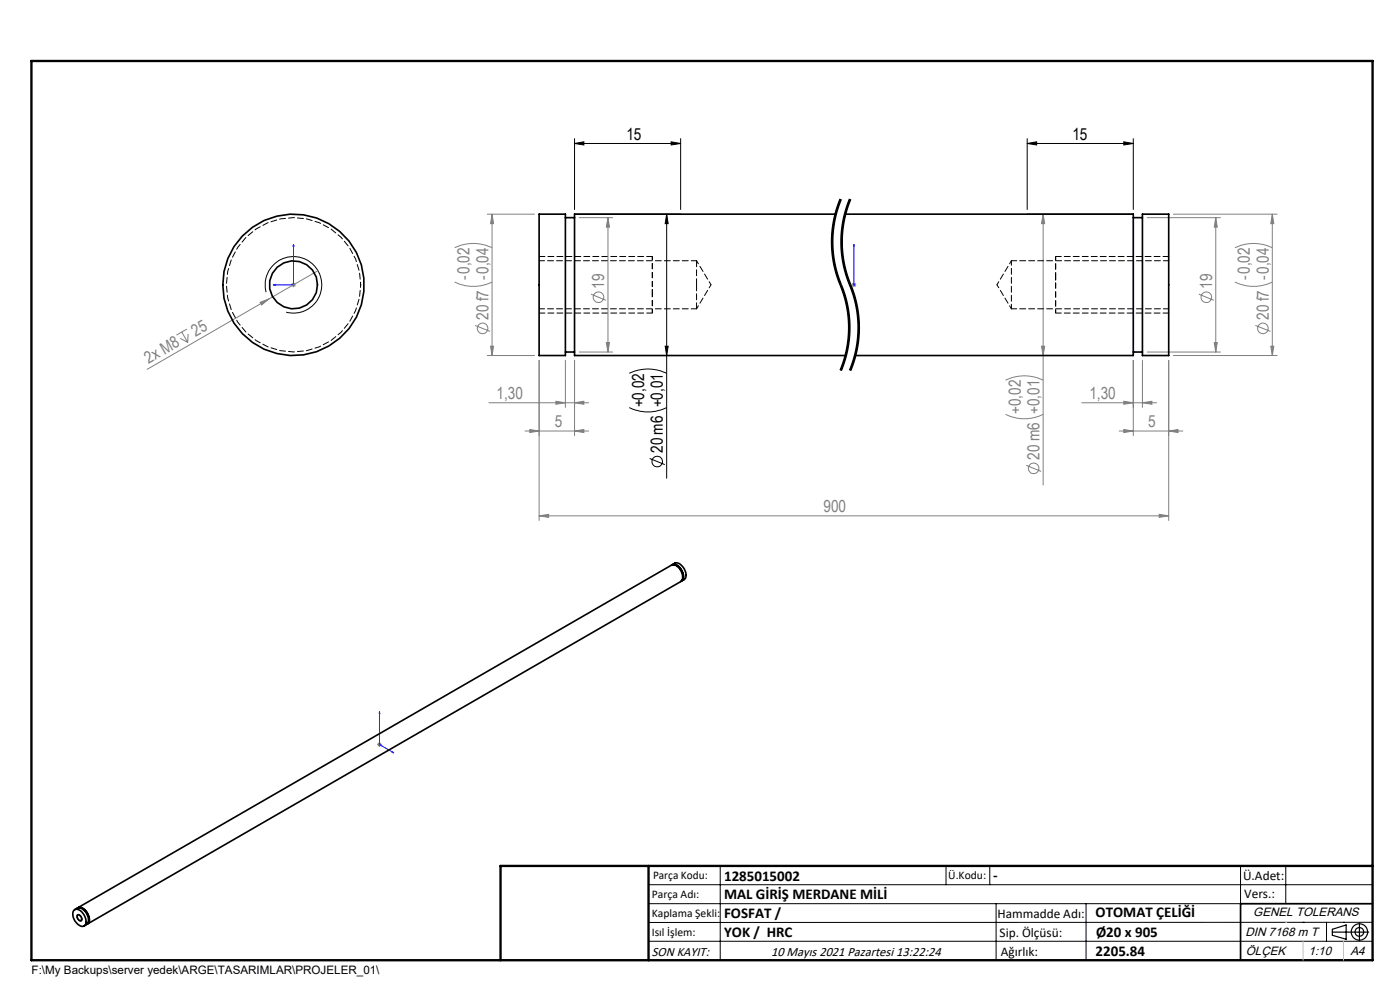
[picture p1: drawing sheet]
<svg xmlns="http://www.w3.org/2000/svg" width="297mm" height="210mm" viewBox="0 0 297 210" stroke-linecap="round" stroke-linejoin="round" font-family="sans-serif">
<g fill="none" stroke="#808080" stroke-width=".21">
<path d="M62.3 59.9v1M67.5 57.4l-10.5 6M96.4 59.8a9 9 0 0 0 8 0M96.4 52.6a9 9 0 0 1 8 0M103.4 45.4h10M104.4 45.4l.3 2h-.6zM104.4 45.4v30M122.9 46.2h7.1M129 46.2l.3 2h-.7zM129 46.2v28.5M181.2 59.9v1M221.3 45.4l.3 2h-.7z"/>
<path d="M221.3 45.4v57.5M243.4 46.2h15.5M248.9 45.4h22M257.9 46.2l.3 2h-.6zM257.9 46.2v28.5M262 59.8a9 9 0 0 0 7.9 0M262 52.6a9 9 0 0 1 7.9 0M269.9 45.4l.3 2h-.6zM269.9 45.4v30M38.2 71.8l1.6 .8M38.6 70.4l1.2 2.2M39.7 69.8l-2.3 1.3"/>
<path d="M39.9 70.8l-.1 1.8M55.2 64.1l1.8-.7-1.5 1.3zM57 63.4l-25.8 14.9M61.8 60.4h1M61.9 60.1l.7 .7M62.6 60.1l-.7 .7M100.8 69l3.2 1.3M103.4 75.4h10M104.1 73.4h.6l-.3 2zM114.4 76.4v34M119.9 76.4v10M121.9 76.4v16"/>
<path d="M122.9 74.7h7.1M125.4 62.4l3.2 1.3M128.6 72.7h.7l-.3 2zM180.7 60.4h.9M180.8 60.1l.7 .7M181.5 60.1l-.7 .7M220.9 73.4h.7l-.3 2zM240.4 76.4v16M242.4 76.4v10M243.4 74.7h15.5M247.9 76.4v34M248.9 75.4h22"/>
<path d="M254.3 62.4l3.2 1.3M257.6 72.7h.6l-.3 2zM266.3 69l3.2 1.3M269.6 73.4h.6l-.3 2zM103.7 85.4h21.2M111.4 91.4h13.5M112.4 91.1l2 .3-2 .3zM117.9 85.1l2 .3-2 .4zM121.9 85.4l2-.3v.7zM121.9 91.4l2-.3v.6zM213.3 87.9a9.1 9.1 0 0 0 8 0M213.3 80.6a9.1 9.1 0 0 1 8 0"/>
<path d="M217.7 98.7l3.2 1.3M229.5 85.4h15.9M237.4 91.4h13.5M238.4 85.1l2 .3-2 .4zM238.4 91.1l2 .3-2 .3zM242.4 85.4l2-.3v.7zM247.9 91.4l2-.3v.6zM114.4 109.4l2-.3v.6zM114.4 109.4h133.5M245.9 109.1l2 .3-2 .3zM80 157.9h1M80.2 157.6l.7 .7"/>
<path d="M80.5 157.4v1.1M80.9 157.6l-.7 .7"/>
<circle cx="102.4" cy="69.7" r="1.12"/>
<circle cx="127" cy="63.1" r="1.12"/>
<circle cx="255.9" cy="63.1" r="1.12"/>
<circle cx="267.9" cy="69.7" r="1.12"/>
<circle cx="219.3" cy="99.4" r="1.12"/>
</g>
<g fill="none" stroke="#000" stroke-width=".21">
<path d="M121.9 30.4l2-.3v.7zM121.9 30.4h22.5M121.9 29.4v15M142.4 30.1l2 .3-2 .4zM144.4 29.4v15M217.9 30.4l2-.3v.7zM217.9 29.4v15M217.9 30.4h22.5M238.4 30.1l2 .3-2 .4zM240.4 29.4v15M121.9 45.4h22.5M141.4 45.4l.3 2h-.6z"/>
<path d="M141.4 45.4v56.1M176.5 53.8l.1 .6M176.6 54.4l.1 .7M176.7 55.1l.1 .7M176.8 55.8l.7 2.7 .9 2.6M176.8 48.9a23.6 23.6 0 0 0 1.2 10.2M177.3 44.8a23.9 23.9 0 0 0-.8 8.9M177.7 43.5l-.4 1.3M178 59.1l.4 .9M178.2 42.2l-.5 1.3M178.4 42.2a24.1 24.1 0 0 0 .4 19.5 23.6 23.6 0 0 1-.4 16.9M178.5 53.8l.1 .6"/>
<path d="M178.5 42.3l-.5 1.3a23.5 23.5 0 0 0-1.2 5.3M178.6 54.4l.1 .7M178.7 55.1l.1 .7M178.8 55.8a33.9 33.9 0 0 0 2.1 6.6l.8 3.3M178.8 48.9l-.1 2.8 .2 2.7M178.9 54.4l.4 2 .7 2.7M178.9 48.2l-.1 .7M179.3 44.8a23.9 23.9 0 0 0-.8 8.9M179.7 43.5l-.4 1.3M180 59.1l1.2 3.2 .7 2.7M180.2 42.2l-.5 1.3M180.4 42.2a24.1 24.1 0 0 0 .4 19.5 23.6 23.6 0 0 1-.4 16.9"/>
<path d="M180.5 42.3l-1.1 3.3-.5 2.6M217.9 45.4h22.5M56.4 62a6 6 0 0 1 5.3-7.6 6 6 0 0 1 6.5 6.5 6 6 0 0 1-7.5 5.3M133.5 79.2a9 9 0 0 1 7.9 0M141.1 73.4h.6l-.3 2zM178.4 60l.1 .3zM178.4 61.1l.9 2.6 .4 2M178.4 77.9l-.2 .6M178.5 60.3l.7 2M179 77.4l-.5 1.2M179.2 76.7l-.2 .6M179.2 62.3l.7 2.7"/>
<path d="M179.4 74.6l-1 3.3M179.7 65.7l.3 3.5-.1 2.7M179.9 71.9l-.5 2.7M179.9 65l.3 2.1M180.2 67.1l.1 .7M180.3 67.8a23.9 23.9 0 0 1-1.1 8.9M181 77.4l-.5 1.2M181.4 74.6l-1.2 3.9M181.7 65.7l.3 3.5-.1 2.7M181.9 71.9l-.5 2.7M181.9 65l.3 2.1M182.2 67.1l.1 .7"/>
<path d="M182.3 67.8a23.8 23.8 0 0 1-1.3 9.5M133.5 86.5a9 9 0 0 0 7.9 0M137.8 97.3l3.2 1.3M16.4 194a.9 .9 0 0 1 .9 .4 .9 .9 0 0 1-.1 1 .95 .95 0 0 1-.8-1.4zM137.6 187.7h153.6M137.6 191.7h153.6M137.6 199.7h153.6M152.8 183.7v20M200.7 183.7v4M210 183.7v4M211.3 191.7v12M230.4 191.7v12"/>
<path d="M263.2 183.7v20M272.8 183.7v8M276.4 195.6h.1M281.4 195.6v4.1M285 195.6h.1M291.2 195.6l-153.6 .1"/>
<circle cx="139.4" cy="97.9" r="1.12"/>
</g>
<path d="M223.9 58.6v-4.2M138.4 62.2v4.2" fill="none" stroke="#000" stroke-width=".21" stroke-dasharray="1.3 .6" stroke-dashoffset=".4" stroke-linecap="butt"/>
<path d="M138.4 54.4v6M223.9 66.4v-6" fill="none" stroke="#000" stroke-width=".21" stroke-dasharray="1.3 .6" stroke-dashoffset=".5" stroke-linecap="butt"/>
<path d="M223.9 58.6v-4.2M138.4 62.2v4.2" fill="none" stroke="#000" stroke-width=".25" stroke-dasharray="1.3 .6" stroke-dashoffset=".4" stroke-linecap="butt"/>
<path d="M138.4 54.4v6M223.9 66.4v-6" fill="none" stroke="#000" stroke-width=".25" stroke-dasharray="1.3 .6" stroke-dashoffset=".5" stroke-linecap="butt"/>
<path d="M178.4 42.2a23.6 23.6 0 0 0 0 18.2M180.4 42.2a23.6 23.6 0 0 0 0 18.2M178.4 60.4a23.6 23.6 0 0 1 0 18.2M180.4 60.4a23.6 23.6 0 0 1 0 18.2" fill="none" stroke="#000" stroke-width=".21" stroke-dasharray="6.3 1.3 1.3 1.3" stroke-dashoffset="4" stroke-linecap="butt"/>
<g fill="none" stroke="#000" stroke-width=".25">
<path d="M282.6 197.7h7.8M282.6 197.1l3-.9v3l-3-.8zM288.4 195.8v3.8M106.2 203.7h185"/>
<circle cx="288.4" cy="197.7" r="1.74"/>
<circle cx="288.4" cy="197.7" r=".93"/>
</g>
<path d="M62.3 51.8v8.6h-4.3M62.3 51.8l.1 .5h-.2zM181.2 51.8v.5v-.5M181.2 51.8v8.6M58 60.4l.4-.1v.2zM181.2 60.3v.2zM181.2 60.4h.1M80.5 150.9v7l3 1.8M80.5 150.9l.1 .4h-.2zM83.2 159.4l.3 .3-.3-.1z" fill="none" stroke="#00f" stroke-width=".21"/>
<path d="M138.4 54.4h-24M247.9 54.4h-24M114.4 66.4h24M223.9 66.4h24" fill="none" stroke="#000" stroke-width=".21" stroke-dasharray="1.3 .6" stroke-dashoffset=".1"/>
<path d="M138.4 60.4v1.8M223.9 60.4v-1.8" fill="none" stroke="#000" stroke-width=".21" stroke-dasharray="1.3 .6" stroke-dashoffset=".9"/>
<path d="M138.4 60.4v1.8M223.9 60.4v-1.8" fill="none" stroke="#000" stroke-width=".25" stroke-dasharray="1.3 .6" stroke-dashoffset=".9"/>
<path d="M291.2 191.7h-28v12" fill="none" stroke="#000" stroke-width=".35"/>
<path d="M6.7 12.9h284.5v190.8h-284.5zM137.6 183.7v20M291.2 183.7h-185v20" fill="none" stroke="#000" stroke-width=".5"/>
<path d="M276.4 199.7v4M285 199.7v4" fill="none" stroke="#c0c0c0" stroke-width=".21"/>
<path d="M272.8 195.6h.1" fill="none" stroke="#c0c0c0" stroke-width=".25"/>
<g fill="#00f">
<path d="M181.2 60.3v.2zM181.2 51.8v.5z"/>
<path d="M83.2 159.4l.3 .3-.3-.1zM80.5 150.9l.1 .4h-.2zM58 60.4l.4 .1v-.2zM62.3 51.8l-.1 .5h.2z"/>
</g>
<g fill="#000">
<path d="M121.9 30.4l2-.3v.7zM142.4 30.1l2 .3-2 .4z"/>
<path d="M238.4 30.1l2 .3-2 .4zM217.9 30.4l2-.3v.7z"/>
<path d="M141.4 45.4l.3 2h-.6zM141.1 73.4h.6l-.3 2z"/>
</g>
<g fill="#808080">
<path d="M55.2 64.1l1.8-.7-1.5 1.3z"/>
<path d="M242.4 85.4l2-.3v.7zM238.4 85.1l2 .3-2 .4zM247.9 91.4l2-.3v.6zM238.4 91.1l2 .3-2 .3zM121.9 91.4l2-.3v.6zM112.4 91.1l2 .3-2 .3z"/>
<path d="M117.9 85.1l2 .3-2 .4zM121.9 85.4l2-.3v.7zM114.4 109.4l2-.3v.6zM245.9 109.1l2 .3-2 .3z"/>
<path d="M269.9 45.4l.3 2h-.6zM269.6 73.4h.6l-.3 2zM257.9 46.2l.3 2h-.6zM257.6 72.7h.6l-.3 2zM104.4 45.4l.3 2h-.6zM104.1 73.4h.6l-.3 2zM129 46.2l.3 2h-.7zM128.6 72.7h.7l-.3 2zM221.3 45.4l.3 2h-.7zM220.9 73.4h.7l-.3 2z"/>
</g>
<g fill="none" stroke="#000" stroke-width=".35">
<path d="M114.4 45.4h5.5v30h-5.5zM119.9 46.2h2M177.3 45.4h-55.4v30h57.5M179.3 45.4h61.1v30h-59M240.4 46.2h2M242.4 45.4h5.5v30h-5.5zM119.9 74.7h2M240.4 74.7h2M142.5 119.8a1.71 1.71 0 0 1 2.2 1.3 1.49 1.49 0 0 1-.2 2.2M142.6 119.8a1.46 1.46 0 0 1 2.4 .6 2.06 2.06 0 0 1 .2 2.5l-.6 .4M142.8 119.8a2.37 2.37 0 0 1 1.9 3.2M15.7 193a1.48 1.48 0 0 1 2 .8 2.06 2.06 0 0 1 .2 2.6 1.87 1.87 0 0 1-2.2-1.4l-.2-1v-.5z"/>
<path d="M15.8 193a1.69 1.69 0 0 1 2.7 1 1.56 1.56 0 0 1-.6 2.4M16.5 192.6a1.71 1.71 0 0 1 2.2 1.3 1.49 1.49 0 0 1-.2 2.2M16.5 194.1a.74 .74 0 0 1 .7 .4 .74 .74 0 0 1-.1 .8 .8 .8 0 0 1-.6-1.2zM16.5 192.5l125.9-72.6a2.01 2.01 0 0 1 2.3 1.7l.1 1.3-.4 .5-125.8 72.6M16.8 192.6a2.35 2.35 0 0 1 1.9 3.2"/>
<circle cx="62.3" cy="60.4" r="15"/>
<circle cx="62.3" cy="60.4" r="5.1"/>
</g>
<path d="M214.6 55.3v10.2" fill="none" stroke="#000" stroke-width=".21" stroke-dasharray="1.3 .6" stroke-dashoffset=".3"/>
<path d="M147.8 55.3h-33.4M247.9 55.3h-33.3M114.4 65.5h33.4M214.6 65.5h33.3" fill="none" stroke="#000" stroke-width=".21" stroke-dasharray="1.3 .6" stroke-dashoffset=".1"/>
<path d="M214.6 55.3l-3.1 5.1M147.8 65.5l3-5.1M150.8 60.4l-3-5.1M211.5 60.4l3.1 5.1" fill="none" stroke="#000" stroke-width=".21" stroke-dasharray="1.3 .6" stroke-dashoffset=".5"/>
<path d="M147.8 60.4v-5.1M147.8 65.5v-5.1" fill="none" stroke="#000" stroke-width=".21" stroke-dasharray="1.3 .6"/>
<path d="M76.5 60.4a14.2 14.2 0 0 0-20.5-12.8 14.2 14.2 0 0 0-2.4 24.1 14.2 14.2 0 0 0 22.7-8.5l.2-2.8" fill="none" stroke="#000" stroke-width=".21" stroke-dasharray="1.3 .6" stroke-dashoffset=".7"/>
<g font-size="3.5">
<text x="132.9" y="29.6">15</text>
<text x="227.5" y="29.6">15</text>
<text x="136.7" y="86.4" transform="rotate(-90 136.7 86.4)">+0,02</text>
<text x="140.7" y="96.1" transform="rotate(-90 140.7 96.1)">20 m6 +0,01</text>
</g>
<g font-size="3.5" fill="#808080">
<text x="99.6" y="59.4" transform="rotate(-90 99.6 59.4)">-0,02</text>
<text x="265.2" y="59.4" transform="rotate(-90 265.2 59.4)">-0,02</text>
<text x="128.2" y="61.2" transform="rotate(-90 128.2 61.2)">19</text>
<text x="257.1" y="61.2" transform="rotate(-90 257.1 61.2)">19</text>
<text x="41.5" y="71.5" transform="rotate(-30 41.5 71.5)">25</text>
<text x="103.6" y="67.8" transform="rotate(-90 103.6 67.8)">20 f7 -0,04</text>
<text x="269.1" y="67.8" transform="rotate(-90 269.1 67.8)">20 f7 -0,04</text>
<text x="31.5" y="77.2" transform="rotate(-30 31.5 77.2)">2x M8</text>
<text x="105.3" y="84.6">1,30</text>
<text x="216.5" y="87.9" transform="rotate(-90 216.5 87.9)">+0,02</text>
<text x="231.1" y="84.6">1,30</text>
<text x="117.7" y="90.6">5</text>
<text x="243.5" y="90.6">5</text>
<text x="220.5" y="97.5" transform="rotate(-90 220.5 97.5)">20 m6 +0,01</text>
<text x="174.7" y="108.6">900</text>
</g>
<g font-size="3.2">
<text x="153.6" y="186.8">1285015002</text>
<text x="153.6" y="190.8">MAL GİRİŞ MERDANE MİLİ</text>
<text x="210.7" y="186.6">-</text>
<text x="153.6" y="194.8">FOSFAT /</text>
<text x="232.4" y="194.5">OTOMAT ÇELİĞİ</text>
<text x="153.6" y="198.8">YOK / HRC</text>
<text x="232.4" y="202.8">2205.84</text>
<text x="232.5" y="198.8">Ø20 x 905</text>
</g>
<g font-size="2.8">
<text x="263.7" y="186.7">Ü.Adet:</text>
<text x="263.9" y="190.5">Vers.:</text>
<text x="211.6" y="194.8">Hammadde Adı:</text>
<text x="138.3" y="202.8">SON KAYIT:</text>
<text x="163.6" y="202.8">10 Mayıs 2021 Pazartesi 13:22:24</text>
<text x="212.1" y="198.7">Sip. Ölçüsü:</text>
<text x="212.3" y="202.7">Ağırlık:</text>
</g>
<g font-size="2.6">
<text x="265.9" y="194.4">GENEL TOLERANS</text>
<text x="264.2" y="198.5">DIN 7168 m T</text>
<text x="264.3" y="202.6">ÖLÇEK</text>
<text x="277.6" y="202.6">1:10</text>
<text x="286.5" y="202.6">A4</text>
</g>
<g font-size="2.5">
<text x="138.3" y="190.5">Parça Adı:</text>
<text x="138.5" y="186.5">Parça Kodu:</text>
<text x="201.2" y="186.5">Ü.Kodu:</text>
<text x="138.3" y="194.5">Kaplama Şekli:</text>
<text x="138.3" y="198.6">Isıl İşlem:</text>
<text x="6.7" y="206.7">F:\My Backups\server yedek\ARGE\TASARIMLAR\PROJELER_01\</text>
</g>
</svg>
